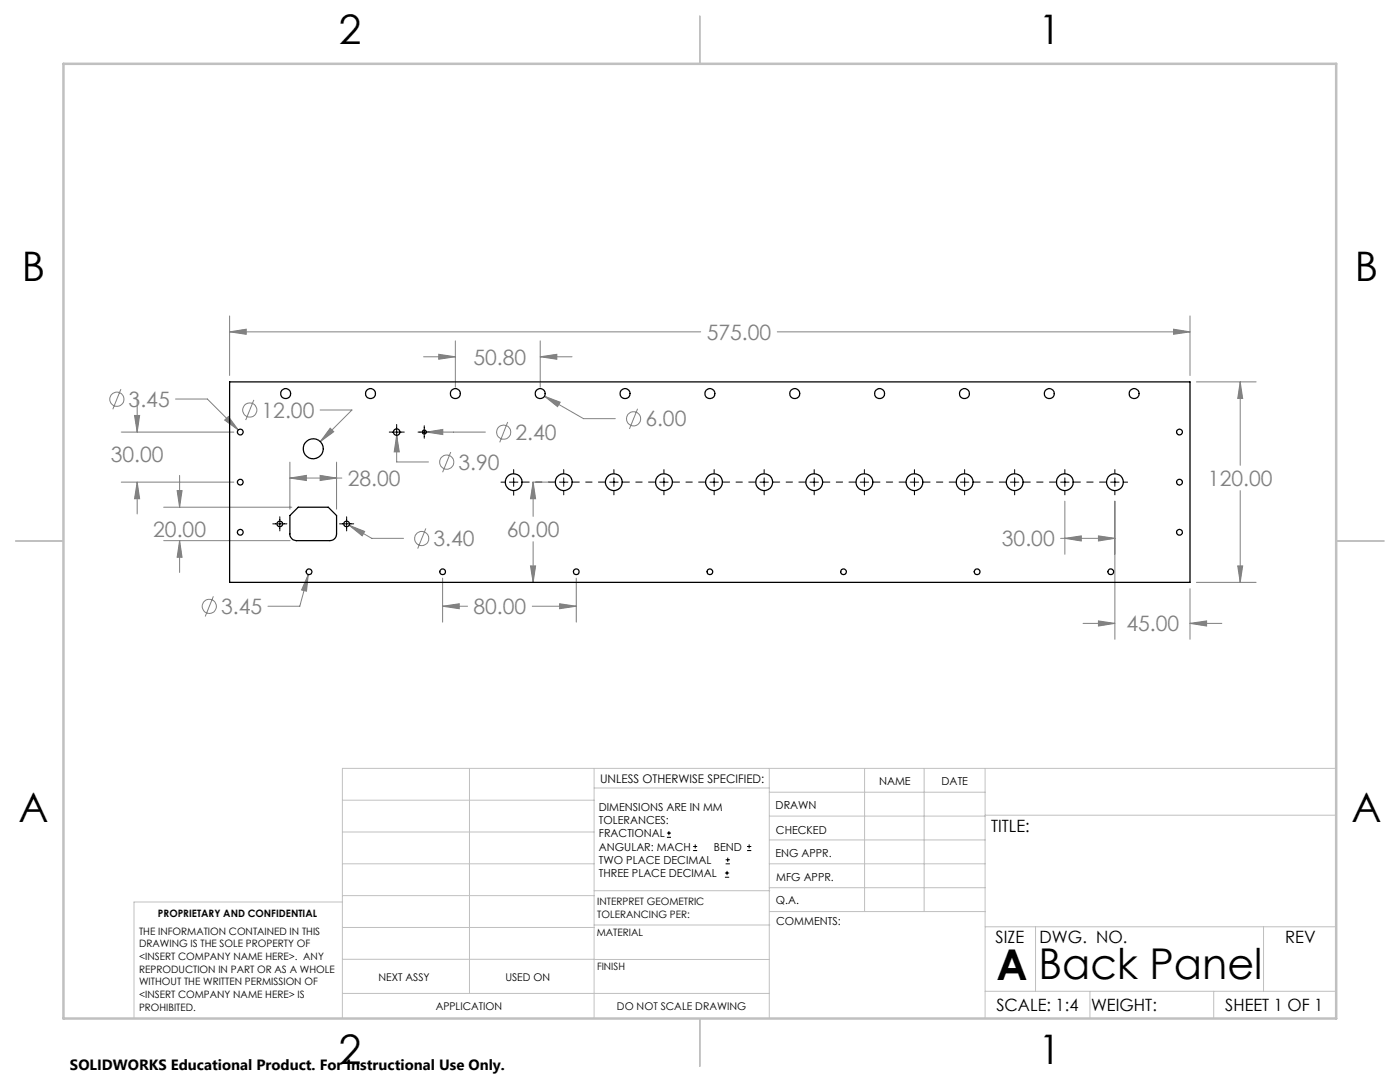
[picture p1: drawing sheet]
<svg xmlns="http://www.w3.org/2000/svg" width="279mm" height="216mm" viewBox="0 0 279 216" stroke-linecap="round" stroke-linejoin="round" font-family="sans-serif">
<g fill="none" stroke="#808080" stroke-width=".2">
<path d="M24.1 77.6l-1.6 4.1M27.4 79.9v6.3M35 79.6h6.4l6.2 6.2M45.8 66.2l3.3-.5v1zM45.8 63v11.9M45.8 66.2h94M50.7 79.8l-1.7 4M84.5 71.2h6.4M87.6 70.7l3.3 .5-3.3 .5zM90.9 68v9.3M107.8 71.2l3.3-.5v1zM107.8 68v9.3"/>
<path d="M107.8 71.2h6.4M108.7 79.1l3.1 1.2-.5 .8zM108.7 79.1l7.8 4.4h6.3M155.1 66.2h82.4M234.2 65.7l3.3 .5-3.3 .5zM237.5 63v11.9M238.8 76.2h11.9M247.5 76.2l.5 3.3h-1zM247.5 76.2v16.7M24.2 86.2h22.5M24.2 96.2h22.5M26.8 82.9h1.1l-.5 3.3z"/>
<path d="M27.4 96.2l.5 3.3h-1.1zM27.4 96.2v6.4M35.3 97.9h1l-.5 3.3zM35.8 94.9v6.3M44.8 83.8l.8-.7 2 2.7zM57.9 95.4l3.2-.5v1zM57.9 92.2v9.4M57.9 95.4h10.3M63.9 94.9l3.3 .5-3.3 .5zM63.9 81.8h6.3l-6.3 6.3M65.9 85.4l.7 .7-2.7 2zM67.2 92.2v9.4"/>
<path d="M79.2 86.9l.5 3.3h-1zM79.2 86.9v5.3h6.3M85.1 86.2l3.3-.5v1zM85.1 86.2h11.8M90 90.2l-1.7 4M101.3 84.2l-1.6 4.1M106.3 96.2h3.3M106.4 96.2l.5 3.3h-1zM106.4 96.2v6.8M127.2 81.6l-1.6 4M247.5 97.9v18.3M32.7 101.2h25.5"/>
<path d="M32.7 107.9h25.2M35.8 107.9l.5 3.3h-1zM35.8 107.9v6.3M42.6 119l-1.6 4M61.5 114.7l-.3 3.3-1-.3zM61.5 114.7l-1.7 6.3h-6.3M69.7 104.8l3.1 1.2-.5 .9zM69.7 104.8l4.5 2.6h6.3M85 105.4l-1.6 4.1M88.3 115.4v8.7M105.9 112.9h1l-.5 3.3zM106.4 108.1v8.1"/>
<path d="M115 115.4v8.7M211.7 107.4h10.8M212.5 107.4l3.3-.5v1zM212.5 100v10.6M219.2 106.9l3.3 .5-3.3 .5zM222.5 100v27.6M237.5 117.5v10.1M238.8 116.2h11.9M247 112.9h1l-.5 3.3zM88.3 121l3.4-.5v1zM88.3 121h5M106.2 121h8.8"/>
<path d="M111.7 120.5l3.3 .5-3.3 .5zM216.1 124.4h6.4M219.2 123.9l3.3 .5-3.3 .5zM237.5 124.4l3.3-.5v1zM237.5 124.4h6.3"/>
<circle cx="23.3" cy="79.7" r="1.41"/>
<circle cx="49.8" cy="81.8" r="1.41"/>
<circle cx="89.1" cy="92.2" r="1.41"/>
<circle cx="100.5" cy="86.2" r="1.4"/>
<circle cx="126.4" cy="83.6" r="1.41"/>
<circle cx="84.2" cy="107.5" r="1.41"/>
<circle cx="41.8" cy="121" r="1.42"/>
</g>
<g fill="none" stroke="#000" stroke-width=".2">
<path d="M77.7 86.2h3M79.2 84.7v3M83.4 86.2h2.5M84.7 84.9v2.6M100 96.2h.8M101.7 96.2h1.7M102.5 93.7v.8M102.5 95.4v1.6M102.5 97.9v.9M111.7 96.2h1.6M112.5 93.7v.8M112.5 95.4v1.6"/>
<path d="M112.5 97.9v.8M121.7 96.2h1.7M122.5 93.7v.8M122.5 95.4v1.6M122.5 97.9v.8M131.7 96.2h1.6M132.5 93.7v.8M132.5 95.4v1.6M132.5 97.9v.8M141.7 96.2h1.7M142.5 93.7v.8M142.5 95.4v1.6"/>
<path d="M142.5 97.9v.8M151.7 96.2h1.7M152.5 93.7v.8M152.5 95.4v1.6M152.5 97.9v.8M161.6 96.2h1.7M162.5 93.7v.8M162.5 95.4v1.6M162.5 97.9v.8M171.7 96.2h1.7M172.5 93.7v.8M172.5 95.4v1.6"/>
<path d="M172.5 97.9v.8M181.6 96.2h1.7M182.5 93.7v.8M182.5 95.4v1.6M182.5 97.9v.8M191.7 96.2h1.7M192.5 93.7v.8M192.5 95.4v1.6M192.5 97.9v.8M201.6 96.2h1.7M202.5 93.7v.8M202.5 95.4v1.6"/>
<path d="M202.5 97.9v.8M211.7 96.2h1.7M212.5 93.7v.8M212.5 95.4v1.6M212.5 97.9v.8M221.7 96.2h1.6M222.5 93.7v.8M222.5 95.4v1.6M222.5 97.9v.8M224.2 96.2h.8M54.4 104.5h2.9M55.8 103.1v2.8"/>
<path d="M67.8 104.5h2.8M69.2 103.1v2.8M133.1 167.1h.8M133.1 166.2h.8M133.5 165.8v.9M138.3 169.7h.8M138.3 168.9h.8M138.7 168.5v.8M144.7 175h.8M144.7 174.2h.8M144.8 172.4h.9M144.8 171.6h.9"/>
<path d="M145.1 173.8v.8M145.2 171.1v.9M149.1 169.7h.8M149.1 168.9h.8M149.5 168.5v.8"/>
</g>
<path d="M104.2 96.2h6.6M114.2 96.2h6.6M124.2 96.2h6.6M134.2 96.2h6.6M144.2 96.2h6.6M154.2 96.2h6.6M164.2 96.2h6.6M174.2 96.2h6.6M184.2 96.2h6.6M194.2 96.2h6.6M204.2 96.2h6.6M214.2 96.2h6.6" fill="none" stroke="#000" stroke-width=".2" stroke-dasharray="15.2 1.3 1.3 1.3" stroke-dashoffset="13.8"/>
<g fill="none" stroke="#c0c0c0" stroke-width=".2">
<path d="M68.3 159.7h50.3M93.7 153.3v44.9M118.6 153.3v49.9M118.6 157.2h34.9M153.5 153.3v49.9M153.5 158.1h43.1M172.5 153.3v28.6M184.4 153.3v28.6M196.6 153.3v49.9M266.7 153.3h-198.4v49.9M68.3 178.7h50.3M68.3 172.4h50.3"/>
<path d="M68.3 166h50.3M68.3 180h-41.6v23.2M118.6 177.7h35M153.5 167.6h43.1M153.5 162.8h43.1M153.5 172.4h43.1M153.5 177.1h43.1M196.6 162.7h70.1M68.3 198.2h85.2M68.3 191.4l85.2 .1M68.3 185.1h50.3M118.6 184.6h35"/>
<path d="M153.6 181.9h43M196.6 197.8h70.1M196.6 184.9h70.1M206.7 184.9v12.9M217.5 197.8v5.4M242.2 197.8v5.4M252.2 184.9v12.9"/>
</g>
<path d="M139.7 3.2v9.5M3.1 107.9h9.6M266.7 107.9h9.5M139.7 203.2v9.6" fill="none" stroke="#c0c0c0" stroke-width=".25"/>
<path d="M12.7 12.7h254v190.5h-254z" fill="none" stroke="#c0c0c0" stroke-width=".5"/>
<path d="M212.5 107.4l3.3-.5v1zM219.2 106.9l3.3 .5-3.3 .5zM219.2 123.9l3.3 .5-3.3 .5zM237.5 124.4l3.3-.5v1zM247 112.9h1l-.5 3.3zM247.5 76.2l.5 3.3h-1zM234.2 65.7l3.3 .5-3.3 .5zM45.8 66.2l3.3-.5v1zM79.2 86.9l-.5 3.3h1zM85.1 86.2l3.3 .5v-1zM69.7 104.8l2.6 2.1 .5-.9zM57.9 95.4l3.2-.5v1zM63.9 94.9l3.3 .5-3.3 .5zM35.3 97.9h1l-.5 3.3zM35.8 107.9l.5 3.3h-1zM106.4 96.2l.5 3.3h-1zM105.9 112.9h1l-.5 3.3zM65.9 85.4l-2 2.7 2.7-2zM108.7 79.1l2.6 2 .5-.8zM87.6 70.7l3.3 .5-3.3 .5zM107.8 71.2l3.3-.5v1zM44.8 83.8l2.8 2-2-2.7zM26.8 82.9h1.1l-.5 3.3zM27.4 96.2l.5 3.3h-1.1zM61.5 114.7l-1.3 3 1 .3zM88.3 121l3.4-.5v1zM111.7 120.5l3.3 .5-3.3 .5z" fill="#808080"/>
<g fill="none" stroke="#000" stroke-width=".25">
<path d="M45.8 76.2h191.7v40h-191.7zM59.5 101.2h6l1.7 1.7v3.6a1.33 1.33 0 0 1-1.4 1.4h-6.6a1.33 1.33 0 0 1-1.3-1.4v-3.6z"/>
<circle cx="57" cy="78.5" r=".99"/>
<circle cx="73.9" cy="78.5" r=".99"/>
<circle cx="90.9" cy="78.5" r=".99"/>
<circle cx="107.8" cy="78.5" r=".99"/>
<circle cx="124.7" cy="78.5" r=".99"/>
<circle cx="141.7" cy="78.5" r=".99"/>
<circle cx="158.6" cy="78.5" r=".99"/>
<circle cx="175.5" cy="78.5" r=".99"/>
<circle cx="192.5" cy="78.5" r=".99"/>
<circle cx="209.4" cy="78.5" r=".99"/>
<circle cx="226.3" cy="78.5" r=".99"/>
<circle cx="48" cy="86.2" r=".57"/>
<circle cx="48" cy="96.2" r=".58"/>
<circle cx="62.5" cy="89.5" r="2"/>
<circle cx="79.2" cy="86.2" r=".66"/>
<circle cx="84.7" cy="86.2" r=".41"/>
<circle cx="102.5" cy="96.2" r="1.68"/>
<circle cx="112.5" cy="96.2" r="1.68"/>
<circle cx="122.5" cy="96.2" r="1.68"/>
<circle cx="132.5" cy="96.2" r="1.68"/>
<circle cx="142.5" cy="96.2" r="1.68"/>
<circle cx="152.5" cy="96.2" r="1.68"/>
<circle cx="162.5" cy="96.2" r="1.68"/>
<circle cx="172.5" cy="96.2" r="1.69"/>
<circle cx="182.5" cy="96.2" r="1.68"/>
<circle cx="192.5" cy="96.2" r="1.69"/>
<circle cx="202.5" cy="96.2" r="1.68"/>
<circle cx="212.5" cy="96.2" r="1.68"/>
<circle cx="222.5" cy="96.2" r="1.68"/>
<circle cx="235.4" cy="86.2" r=".57"/>
<circle cx="235.4" cy="96.2" r=".58"/>
<circle cx="48" cy="106.2" r=".57"/>
<circle cx="55.8" cy="104.6" r=".56"/>
<circle cx="61.7" cy="114.1" r=".58"/>
<circle cx="69.2" cy="104.6" r=".57"/>
<circle cx="88.3" cy="114.1" r=".58"/>
<circle cx="115" cy="114.1" r=".58"/>
<circle cx="141.7" cy="114.1" r=".57"/>
<circle cx="168.4" cy="114.1" r=".57"/>
<circle cx="195" cy="114.1" r=".58"/>
<circle cx="221.7" cy="114.1" r=".58"/>
<circle cx="235.4" cy="106.2" r=".57"/>
</g>
<g font-size="8.5">
<text x="198.9" y="195.5">A</text>
<text x="207.3" y="195.4">Back Panel</text>
</g>
<g font-size="8.1">
<text x="67.6" y="8.9">2</text>
<text x="207.3" y="8.9">1</text>
<text x="4.4" y="56.2">B</text>
<text x="270.4" y="56.2">B</text>
<text x="3.7" y="164.1">A</text>
<text x="269.7" y="164.1">A</text>
<text x="67.6" y="212.4">2</text>
<text x="207.3" y="212.4">1</text>
</g>
<g font-size="4.2" fill="#808080">
<text x="141" y="67.8">575.00</text>
<text x="94.5" y="72.8">50.80</text>
<text x="25.7" y="81.2">3.45</text>
<text x="52.2" y="83.4">12.00</text>
<text x="102.9" y="87.8">2.40</text>
<text x="128.8" y="85.1">6.00</text>
<text x="22.1" y="92.2">30.00</text>
<text x="91.5" y="93.7">3.90</text>
<text x="69.4" y="97">28.00</text>
<text x="241.1" y="97">120.00</text>
<text x="30.6" y="107.1">20.00</text>
<text x="101.1" y="107.1">60.00</text>
<text x="86.5" y="109">3.40</text>
<text x="200" y="109">30.00</text>
<text x="44.1" y="122.5">3.45</text>
<text x="94.5" y="122.6">80.00</text>
<text x="224.8" y="126">45.00</text>
</g>
<g font-size="3.4">
<text x="197.8" y="166">TITLE:</text>
<text x="198.7" y="188.1">SIZE</text>
<text x="207.5" y="188.1">DWG. NO.</text>
<text x="256.5" y="188.2">REV</text>
<text x="198.8" y="201.7">SCALE: 1:4</text>
<text x="217.7" y="201.8">WEIGHT:</text>
<text x="244.5" y="201.7">SHEET 1 OF 1</text>
</g>
<text font-size="3" x="14" y="213.5">SOLIDWORKS Educational Product. For Instructional Use Only.</text>
<text font-size="2.4" x="119.8" y="156.2">UNLESS OTHERWISE SPECIFIED:</text>
<g font-size="2.2">
<text x="119.5" y="161.8">DIMENSIONS ARE IN MM</text>
<text x="154.8" y="161.4">DRAWN</text>
<text x="175.4" y="156.6">NAME</text>
<text x="187.9" y="156.7">DATE</text>
<text x="119.5" y="164.4">TOLERANCES:</text>
<text x="119.5" y="167.1">FRACTIONAL</text>
<text x="154.9" y="166.3">CHECKED</text>
<text x="119.5" y="169.7">ANGULAR: MACH</text>
<text x="119.5" y="172.4">TWO PLACE DECIMAL</text>
<text x="142.5" y="169.7">BEND</text>
<text x="154.8" y="171">ENG APPR.</text>
<text x="119.5" y="175">THREE PLACE DECIMAL</text>
<text x="154.9" y="175.7">MFG APPR.</text>
<text x="154.9" y="180.4">Q.A.</text>
<text x="154.9" y="184.6">COMMENTS:</text>
</g>
<g font-size="2.1">
<text x="75.5" y="195.7">NEXT ASSY</text>
<text x="100.9" y="195.7">USED ON</text>
<text x="86.9" y="201.5">APPLICATION</text>
<text x="123.1" y="201.6">DO NOT SCALE DRAWING</text>
</g>
<g font-size="2">
<text x="31.5" y="182.9">PROPRIETARY AND CONFIDENTIAL</text>
<text x="119.2" y="180.6">INTERPRET GEOMETRIC</text>
<text x="119.2" y="183.1">TOLERANCING PER:</text>
<text x="27.8" y="186.5">THE INFORMATION CONTAINED IN THIS</text>
<text x="27.8" y="189">DRAWING IS THE SOLE PROPERTY OF</text>
<text x="27.8" y="191.6">&lt;INSERT COMPANY NAME HERE&gt;. ANY</text>
<text x="119.1" y="186.7">MATERIAL</text>
<text x="27.8" y="194.1">REPRODUCTION IN PART OR AS A WHOLE</text>
<text x="27.8" y="196.6">WITHOUT THE WRITTEN PERMISSION OF</text>
<text x="119.1" y="193.5">FINISH</text>
<text x="27.8" y="199.1">&lt;INSERT COMPANY NAME HERE&gt; IS</text>
<text x="27.8" y="201.7">PROHIBITED.</text>
</g>
</svg>
